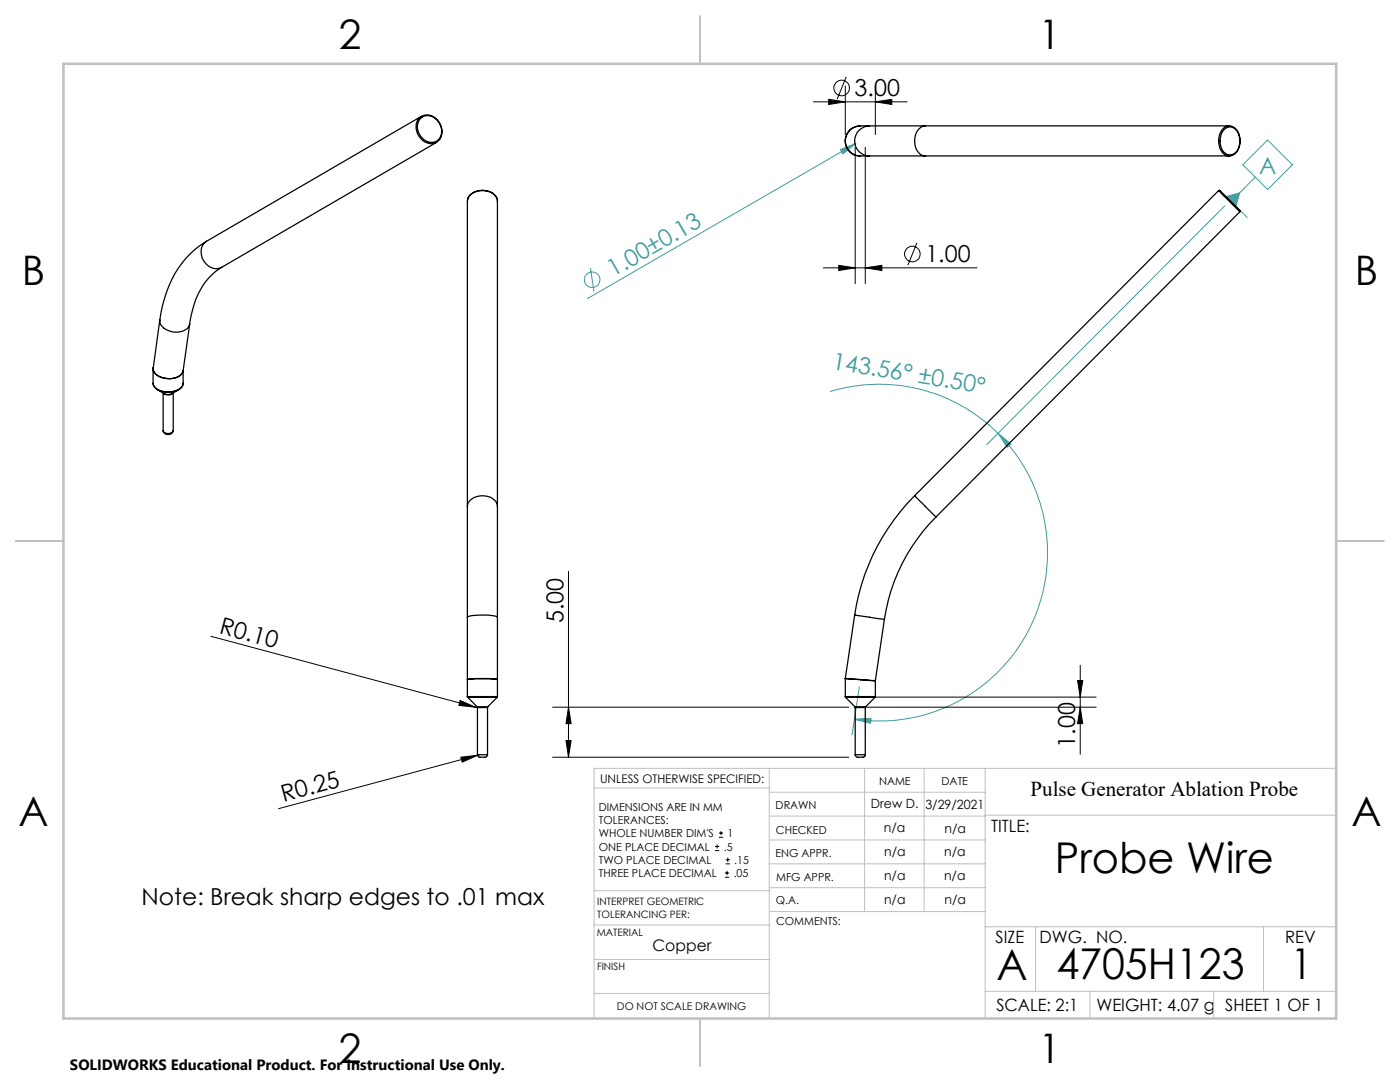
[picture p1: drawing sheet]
<svg xmlns="http://www.w3.org/2000/svg" width="279mm" height="216mm" viewBox="0 0 279 216" stroke-linecap="round" stroke-linejoin="round" font-family="sans-serif">
<g fill="none" stroke="#3f9c9a" stroke-width=".2">
<path d="M167.7 29.8l3.1-1.2-2.6 2.1zM170.8 28.6l-53.6 31M244.7 39.2l2.7-.7-.7 2.7zM248 32.9l5-5 4.9 5-4.9 4.9zM250.5 35.3l-4.8 4.9M117.8 53.4l.7 4.8M244.4 41.1l-47.5 47.6M245.5 40l3.4 3.4M165.6 78.1a33.5 33.5 0 0 1 33.6 8.4M199.2 86.5l2.6 2.1-.8 .7zM199.2 86.5a33.6 33.6 0 0 1 6.3 38.9 33.6 33.6 0 0 1-35 18.1M171.5 137.1l-1.5 9.5"/>
<path d="M170.5 143.5l3.3-.2-.1 1z"/>
<circle cx="118.2" cy="55.8" r="1.55"/>
</g>
<g fill="none" stroke="#000" stroke-width=".2">
<path d="M165.4 19.8l3.3 .5-3.3 .5zM168.7 17.1v9.7M168.9 15.3l-1.8 4.5M174.7 17.1v9.7M162.3 20.3h18.7M170.7 29.4v27.2M172.7 29.4v27.2M174.7 20.3l3.3-.5v1zM164.3 53.4h30.7M167.4 53l3.3 .4-3.3 .6zM172.7 53.4l3.3-.4v1zM183 48.5l-1.8 4.4"/>
<path d="M113.5 114v37.1M42.1 127l52.8 14.1M91.8 139.8l3.1 1.3-3.3-.3zM173 139.1h45.8M215.1 135.8h1l-.5 3.3zM215.6 132.8v17.7M92 151.1l3.3-.4-3 1.4zM94.9 141.1l.2 .1M95.3 150.7l-39.7 10.7M95.8 150.6l-.5 .1M110.3 141.1h59.1M110.3 151.1h59.1"/>
<path d="M113 147.8h1l-.5 3.3zM113.5 141.1l.5 3.3h-1zM173 141.1h45.8M215.6 141.1l.5 3.3h-1zM142.7 169.7h.8M142.7 168.9h.8M143.1 168.5v.8M143.5 167.1h.8M143.5 166.2h.8M143.9 165.8v.9M144.7 175h.8M144.7 174.2h.8"/>
<path d="M144.8 172.4h.9M144.8 171.6h.9M145.1 173.8v.8M145.2 171.1v.9"/>
<circle cx="168" cy="17.6" r="1.55"/>
<circle cx="182.1" cy="50.7" r="1.55"/>
</g>
<g fill="none" stroke="#c0c0c0" stroke-width=".2">
<path d="M118.6 157.2h34.9M153.5 153.3v49.9M153.5 158.1h43.1M172.5 153.3v28.6M184.4 153.3v28.6M196.6 153.3v49.9M266.7 153.3h-148.1v49.9M118.6 177.7h35M153.5 167.6h43.1M153.5 162.8h43.1M153.5 172.4h43.1M153.5 177.1h43.1"/>
<path d="M196.6 162.7h70.1M118.6 191.5h34.9M118.6 184.6h35M118.6 198.2h34.9M153.6 181.9h43M196.6 197.8h70.1M196.6 184.9h70.1M206.7 184.9v12.9M217.5 197.8v5.4M242.2 197.8v5.4M252.2 184.9v12.9"/>
</g>
<path d="M139.7 3.2v9.5M3.1 107.9h9.6M266.7 107.9h9.5M139.7 203.2v9.6" fill="none" stroke="#c0c0c0" stroke-width=".25"/>
<path d="M12.7 12.7h254v190.5h-254z" fill="none" stroke="#c0c0c0" stroke-width=".5"/>
<path d="M244.7 39.2l2.7-.7-.7 2.7z" fill="#3f9c9a"/>
<g fill="#000">
<path d="M91.8 139.8l3.1 1.3-3.3-.3zM92 151.1l3.3-.4-3 1.4z"/>
<path d="M165.4 19.8l3.3 .5-3.3 .5zM174.7 20.3l3.3-.5v1z"/>
<path d="M172.7 53.4l3.3-.4v1zM167.4 53l3.3 .4-3.3 .6z"/>
<path d="M113.5 141.1l.5 3.3h-1zM113 147.8h1l-.5 3.3z"/>
<path d="M215.6 141.1l.5 3.3h-1zM215.1 135.8h1l-.5 3.3z"/>
</g>
<g fill="#3f9c9a">
<path d="M167.7 29.8l3.1-1.2-2.6 2.1z"/>
<path d="M170.5 143.5l3.3-.2-.1 1zM199.2 86.5l2.6 2.1-.8 .7z"/>
</g>
<g fill="none" stroke="#000" stroke-width=".25">
<path d="M83.7 23.5a2.76 2.76 0 0 1 4.3 1.7 2.38 2.38 0 0 1-.9 3.2 2.38 2.38 0 0 1-3.2-.8 3.1 3.1 0 0 1-.2-4.1zM84 23.6a2.53 2.53 0 0 1 3.8 1.2 2.29 2.29 0 0 1-1.9 3.6 3 3 0 0 1-1.9-4.8zM84.1 23.2l-42.9 25M87.1 28.4l-42.9 24.9M93.3 39.9a2.98 2.98 0 0 1 3.8-1.8 2.35 2.35 0 0 1 2.2 2.2M93.3 39.9a2.9 2.9 0 0 1 3.5-1.8 2.46 2.46 0 0 1 2.5 2v60.9M93.3 39.9v61.1M173.5 31.1h11.1M173.5 25.1h11.1M173.5 25.1a4.9 4.9 0 0 0-3.8 .8 3 3 0 0 0-.8 3.3 3 3 0 0 0 2.8 1.9h1.8M173.5 25.1a3 3 0 0 0-2.9 3 3 3 0 0 0 2.9 3M184.6 25.1a2.83 2.83 0 0 0-2 3.4 2.54 2.54 0 0 0 2 2.6"/>
<path d="M184.6 25.1h60.7l-.2 .1M184.6 31.1h60.7M243.2 38h.3l3.4 3.5 .6 .5-.1 .3M243.2 38l4.2 4.3M243.2 38l-60.7 60.9M244.3 25.9a1.78 1.78 0 0 1 1.9-.4 1.78 1.78 0 0 1 1.1 1.6 2.86 2.86 0 0 1-1.7 3.8 2.16 2.16 0 0 1-2.1-2.3l.1-1.5zM245.1 25.2a2.33 2.33 0 0 1 2.4 2.4 2.88 2.88 0 0 1-2.1 3.5h-.1M245.1 25.2a2.9 2.9 0 0 0-1.9 3.4 2.38 2.38 0 0 0 2.1 2.5M41.2 48.2a19.3 19.3 0 0 0-8.7 12.7l-.6 3M41.2 48.2a3.1 3.1 0 0 0 .5 4.9 2.37 2.37 0 0 0 2.5 .2M44.2 53.3a13.6 13.6 0 0 0-6 9.6l-.3 1.8M247.4 42.3l-60.6 60.9"/>
<path d="M30.6 73.7a1.74 1.74 0 0 0 .8 1.2M30.6 73.6v3a2.53 2.53 0 0 0 2.5 1.6 3.6 3.6 0 0 0 3.3-1.2l.1-.4M30.6 76.6l.1 .4M30.6 73.2v.5M31.5 77.8l1.3 .8 .6 .1h.6l1.6-.9M31.9 63.9a2.53 2.53 0 0 0 2.2 2.2 2.87 2.87 0 0 0 3.8-1.4M31.9 63.9l-1.3 9.5a1.45 1.45 0 0 0 .8 1.5M32.6 78.4v7.5M32.6 78.5a1.39 1.39 0 0 0 1.9 0M34.6 78.4v7.5a1.17 1.17 0 0 1-2 0M36.4 77a3.7 3.7 0 0 1-4.3 1.1 2.34 2.34 0 0 1-1.4-1M36.5 76.6l-.1 .3"/>
<path d="M36.5 73.9a2.66 2.66 0 0 1-3.2 1.6l-1-.2-.9-.4M36.5 73.9v2.7M37.9 64.7l-1.4 9.3a2.23 2.23 0 0 1-2.2 1.5h-1.5l-1.4-.6M34.5 85.9a1.01 1.01 0 0 1-.9 .8 1.01 1.01 0 0 1-1-.8M182.5 98.9a42.6 42.6 0 0 0-11.9 23.8M182.5 98.9l4.3 4.3M93.3 101v22.2M93.3 101a2.83 2.83 0 0 1 3.4-2 2.54 2.54 0 0 1 2.6 2M99.3 101v22.2M186.8 103.2a36.5 36.5 0 0 0-10.3 20.4M93.3 139v.1M93.3 135.6a21.2 21.2 0 0 1 6 0"/>
<path d="M93.3 139h6M93.3 123.2a10.8 10.8 0 0 1 6 0M93.3 123.2v15.8M93.3 139.1h5.9M93.3 139.1l1.9 1.9M99.2 139.1l-1.9 1.9M99.3 139l-.1 .1M99.3 123.2v15.8M168.7 139v.1M168.7 135.4l3 .2M168.7 139h6M168.7 135.4v3.6"/>
<path d="M168.7 139.1h5.9M168.7 139.1l1.9 1.9M170.6 122.7l5.9 .9M170.6 122.7l-1.9 12.7M171.7 135.6l3 .2M171.7 135.6l3 .3M174.6 139.1l-1.8 1.9M174.7 139l-.1 .1M174.7 135.8v3.2M176.5 123.6l-1.8 12.2M95.2 141l.1 .2M95.2 141h2.1"/>
<path d="M95.3 150.6l.1 .3a2.09 2.09 0 0 0 1.8 0l.1-.3M95.3 141.2h2M95.3 150.6h2M95.3 141.2v9.4M97.3 141.2v9.4M97.3 141v.2M170.6 141l.1 .2M170.6 141h2.2M170.7 150.6v.2a1.77 1.77 0 0 0 1.8 .2l.2-.4M170.7 141.2h2M170.7 150.6h2M170.7 141.2v9.4"/>
<path d="M172.7 141.2v9.4M172.8 141l-.1 .2"/>
</g>
<g font-size="8.5">
<text x="210.5" y="174.2">Probe Wire</text>
<text x="198.9" y="195.5">A</text>
<text x="210.8" y="195.4">4705H123</text>
<text x="257.6" y="195.4">1</text>
</g>
<g font-size="8.1">
<text x="67.6" y="9.7">2</text>
<text x="207.3" y="9.7">1</text>
<text x="4.4" y="57">B</text>
<text x="270.4" y="57">B</text>
<text x="3.7" y="164.9">A</text>
<text x="269.7" y="164.9">A</text>
<text x="67.6" y="212.2">2</text>
<text x="207.3" y="212.2">1</text>
</g>
<g font-size="4.7">
<text x="170.6" y="19.2">3.00</text>
<text x="184.7" y="52.4">1.00</text>
<text x="112.5" y="124.3" transform="rotate(-90 112.5 124.3)">5.00</text>
<text x="43.6" y="126.3" transform="rotate(15 43.6 126.3)">R0.10</text>
<text x="214.6" y="149.2" transform="rotate(-90 214.6 149.2)">1.00</text>
<text x="56.6" y="160" transform="rotate(-15 56.6 160)">R0.25</text>
<text x="28.3" y="180.6">Note: Break sharp edges to .01 max</text>
</g>
<g font-size="4.7" fill="#3f9c9a">
<text x="251.3" y="34.6">A</text>
<text x="122.4" y="55.4" transform="rotate(-30 122.4 55.4)">1.00±0.13</text>
<text x="165.9" y="73.6" transform="rotate(9 165.9 73.6)">143.56° ±0.50°</text>
</g>
<text font-size="4.2" x="205.7" y="158.7">Pulse Generator Ablation Probe</text>
<g font-size="3.4">
<text x="197.8" y="166">TITLE:</text>
<text x="198.7" y="188.1">SIZE</text>
<text x="207.5" y="188.1">DWG. NO.</text>
<text x="256.5" y="188.2">REV</text>
<text x="198.8" y="201.7">SCALE: 2:1</text>
<text x="218.8" y="201.7">WEIGHT: 4.07 g</text>
<text x="244.5" y="201.7">SHEET 1 OF 1</text>
</g>
<text font-size="3.2" x="130.2" y="189.8">Copper</text>
<text font-size="3" x="14" y="213.5">SOLIDWORKS Educational Product. For Instructional Use Only.</text>
<g font-size="2.5">
<text x="173.8" y="161.3">Drew D.</text>
<text x="184.7" y="161.4">3/29/2021</text>
<text x="176.4" y="166.1">n/a</text>
<text x="188.5" y="166.2">n/a</text>
<text x="176.4" y="170.8">n/a</text>
<text x="188.4" y="170.8">n/a</text>
<text x="176.4" y="175.6">n/a</text>
<text x="188.4" y="175.6">n/a</text>
<text x="176.4" y="180.4">n/a</text>
<text x="188.5" y="180.3">n/a</text>
</g>
<text font-size="2.4" x="119.8" y="156.2">UNLESS OTHERWISE SPECIFIED:</text>
<g font-size="2.2">
<text x="119.5" y="161.8">DIMENSIONS ARE IN MM</text>
<text x="154.8" y="161.4">DRAWN</text>
<text x="175.4" y="156.6">NAME</text>
<text x="187.9" y="156.7">DATE</text>
<text x="119.5" y="164.4">TOLERANCES:</text>
<text x="119.5" y="167.1">WHOLE NUMBER DIM'S</text>
<text x="145.2" y="167.1">1</text>
<text x="154.9" y="166.3">CHECKED</text>
<text x="119.5" y="169.7">ONE PLACE DECIMAL</text>
<text x="119.5" y="172.4">TWO PLACE DECIMAL</text>
<text x="144.4" y="169.7">.5</text>
<text x="146.5" y="172.4">.15</text>
<text x="154.8" y="171">ENG APPR.</text>
<text x="119.5" y="175">THREE PLACE DECIMAL</text>
<text x="146.4" y="175">.05</text>
<text x="154.9" y="175.7">MFG APPR.</text>
<text x="154.9" y="180.4">Q.A.</text>
<text x="154.9" y="184.6">COMMENTS:</text>
</g>
<text font-size="2.1" x="123.1" y="201.6">DO NOT SCALE DRAWING</text>
<g font-size="2">
<text x="119.2" y="180.6">INTERPRET GEOMETRIC</text>
<text x="119.2" y="183.1">TOLERANCING PER:</text>
<text x="119.1" y="186.7">MATERIAL</text>
<text x="119.1" y="193.5">FINISH</text>
</g>
</svg>
